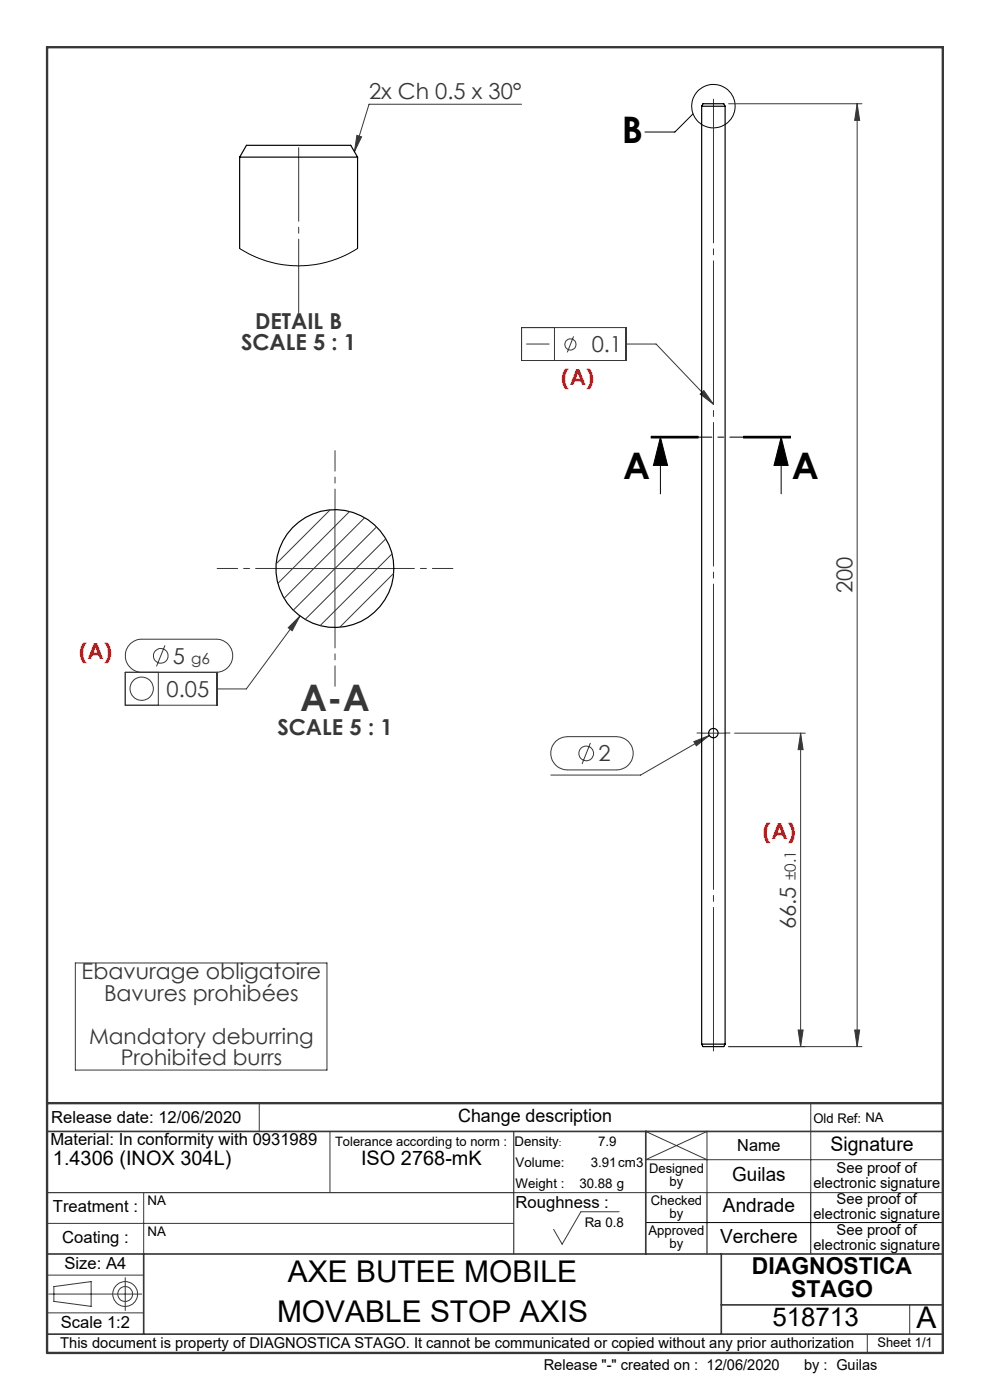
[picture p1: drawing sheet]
<svg xmlns="http://www.w3.org/2000/svg" width="210mm" height="297mm" viewBox="0 0 210 297" stroke-linecap="round" stroke-linejoin="round" font-family="sans-serif">
<g fill="none" stroke="#373737" stroke-width=".21">
<path d="M75.7 28.7l1 .3-1.5 3.2zM110.6 22.1h-32.3l-3.1 10.1M154.6 22h28.2M181.8 22v200M181.8 22l.6 3.5h-1.1zM110.6 69.5h22.2v7h-22.2zM111.6 73h5M117.6 69.5v7M121.7 71.4l-1.4 3.4M132.8 73h6.4l12.1 12.8M148.5 83.6l.8-.7 2 2.9zM71 108.1v25"/>
<path d="M35 136.9l-1.8 4.5M58.6 120.6h24.9M61.1 133.2l2.5-2.5-1.6 3.1zM63.6 130.7l-11.4 15.5h-6.3M26.6 142.6h19.5v7h-19.5zM30.1 142.6a3.5 3.5 0 0 1-3.5-3.5 3.5 3.5 0 0 1 3.5-3.5h15.8a3.5 3.5 0 0 1 3.5 3.5 3.5 3.5 0 0 1-3.5 3.5M33.6 142.6v7M117.9 157.3l.4-.4a3.4 3.4 0 0 1 2-.6h10.5a3.5 3.5 0 0 1 3.5 3.5 3.5 3.5 0 0 1-3.5 3.5h-10.5a3.5 3.5 0 0 1-3.2-2.2 3.5 3.5 0 0 1 .8-3.8zM125.2 157.6l-1.7 4.5M147.2 157.3l3.3-1.3-2.8 2.2zM148.8 155.5h5M150.5 156l-14.6 8.4h-19.1"/>
<path d="M151.3 153v5M155.8 155.5h15M169.8 155.5l.6 3.5h-1.1zM169.8 155.5v66.5M16 204.3h53.4v22.7h-53.4zM169.3 218.5h1.1l-.6 3.5zM181.3 218.5h1.1l-.6 3.5zM55 234v6M137.1 239.8l-.1 .2 13 6M154.6 222h28.2M172 234v19M10 259.5h99"/>
<path d="M30.5 253v13M70 240v13M109 253h91M131.3 257.1h-8.1l-4 6.8-1.8-3.1M200 246h-63l13-6v13M10 278.5h20.5M10 270.5h20.5M10.3 274.5h19.8M11.4 272.9l7.9-1v5.2l-7.9-1zM26.6 271v7M193 276.8v6.2M184 283v4"/>
<circle cx="121" cy="73.1" r="1.19"/>
<circle cx="34.1" cy="139.1" r="1.55"/>
<circle cx="30.1" cy="146.1" r="2.47"/>
<circle cx="124.4" cy="159.8" r="1.55"/>
<circle cx="26.5" cy="274.5" r="1.58"/>
<circle cx="26.5" cy="274.5" r="2.63"/>
</g>
<g fill="none" stroke="#000" stroke-width=".21">
<path d="M147 24.2l-3.8 3.8h-6.4M138.1 92.9h10zM138.1 92.7h10M138.1 92.6h10M140.1 92.7l1.5 6h-3zM140.1 92.7v12.1M157.7 92.7h10M157.7 92.6h10M157.7 92.9h10M165.7 92.7l1.5 6h-3zM165.7 92.7v12.1M137 259.4h63"/>
<path d="M150 253v13M172 253v13"/>
<circle cx="151.3" cy="22.5" r="4.6"/>
</g>
<path d="M167.7 92.7h-29.6" fill="none" stroke="#000" stroke-width=".21" stroke-dasharray="6.3 1.3 1.3 1.3" stroke-dashoffset="3.6"/>
<path d="M151.3 223.5v-203" fill="none" stroke="#373737" stroke-width=".21" stroke-dasharray="30.5 1.3 1.3 1.3" stroke-dashoffset="-.5"/>
<path d="M148.8 155.5h-1M151.3 153v-1M151.3 158v1M153.8 155.5h1" fill="none" stroke="#373737" stroke-width=".21" stroke-dasharray="30.5 1.3 1.3 1.3"/>
<path d="M71.1 108.1v-12.5M58.6 120.6h-12.5M71.1 133.1v12.5M83.6 120.6h12.5" fill="none" stroke="#373737" stroke-width=".21" stroke-dasharray="30.5 1.3 1.3 1.3" stroke-dashoffset="26.1"/>
<path d="M63.4 66.4v-35.1" fill="none" stroke="#373737" stroke-width=".21" stroke-dasharray="30.5 1.3 1.3 1.3" stroke-dashoffset="14.9"/>
<path d="M10 253h99M109 240v26" fill="none" stroke="#373737" stroke-width=".25"/>
<path d="M10 240h190M137 240v26M10 266h190M30.5 266v17M153 266v17M153 276.8h47M10 283h190" fill="none" stroke="#373737" stroke-width=".35"/>
<path d="M10 10h190v277h-190zM10 234h190" fill="none" stroke="#373737" stroke-width=".5"/>
<path d="M165.7 92.7l1.5 6h-3zM140.1 92.7l1.5 6h-3z" fill="#000"/>
<g fill="#373737">
<path d="M148.5 83.6l.8-.7 2 2.9z"/>
<path d="M147.2 157.3l.5 .9 2.8-2.2zM63.6 130.7l-2.5 2.5 .9 .6zM75.7 28.7l1 .3-1.5 3.2z"/>
<path d="M181.3 218.5h1.1l-.6 3.5zM181.8 22l.6 3.5h-1.1z"/>
<path d="M169.8 155.5l.6 3.5h-1.1zM169.3 218.5h1.1l-.6 3.5z"/>
</g>
<g fill="none" stroke="#000" stroke-width=".25">
<path d="M50.8 33.3h25M50.8 33.3l1.5-2.5h22.1l1.4 2.5M50.8 33.3v19.4M75.8 33.3v19.4M148.8 22.5h5M148.8 22.5l.3-.5h4.4l.3 .5M148.8 22.5v199M153.8 22.5v199M148.8 221.5h5M148.8 221.5l.3 .5h4.4l.3-.5"/>
<circle cx="71" cy="120.6" r="12.5"/>
<circle cx="151.3" cy="155.5" r="1"/>
</g>
<path d="M70 108.2l-11.4 11.4M74.2 108.5l-15.3 15.3M77.4 109.8l-17.1 17.1M79.9 111.8l-17.7 17.7M81.8 114.3l-17.1 17.1M83.1 117.5l-15.2 15.2M83.5 121.6l-11.4 11.5" fill="none" stroke="#373737" stroke-width=".21"/>
<path d="M50.8 52.7l2.6 1.5 3.3 1.2 3.5 .8 2.8 .2 3.4-.2 3-.6 3-1.1 3.4-1.8" fill="none" stroke="#000" stroke-width=".21"/>
<g font-size="7.8">
<text x="131.9" y="30.3">B</text>
<text x="132.2" y="101.7">A</text>
<text x="168" y="101.7">A</text>
</g>
<text font-size="7.8" fill="#373737" x="63.7" y="150.8">A-A</text>
<g font-size="6.3">
<text x="61.1" y="272">AXE BUTEE MOBILE</text>
<text x="58.8" y="280.5">MOVABLE STOP AXIS</text>
<text x="194.4" y="281.6">A</text>
</g>
<text font-size="5.5" x="163.8" y="281.3">518713</text>
<g font-size="4.9">
<text x="159.5" y="270.3">DIAGNOSTICA</text>
<text x="167.8" y="275.2">STAGO</text>
</g>
<g font-size="4.7" fill="#373737">
<text x="78.3" y="21.1">2x Ch 0.5 x 30°</text>
<text x="54.1" y="69.8">DETAIL B</text>
<text x="51.1" y="74.3">SCALE 5 : 1</text>
<text x="125.5" y="74.7">0.1</text>
<text x="180.8" y="125.9" transform="rotate(-90 180.8 125.9)">200</text>
<text x="36.7" y="140.8">5</text>
<text x="35.3" y="147.9">0.05</text>
<text x="58.8" y="156">SCALE 5 : 1</text>
<text x="126.9" y="161.5">2</text>
<text x="168.8" y="197.1" transform="rotate(-90 168.8 197.1)">66.5</text>
<text x="17.3" y="207.8">Ebavurage obligatoire</text>
<text x="22.1" y="212.3">Bavures prohibées</text>
</g>
<g font-size="4.7" fill="#f00">
<text x="119.1" y="81.8">(A)</text>
<text x="16.8" y="139.7">(A)</text>
<text x="161.8" y="178">(A)</text>
</g>
<g font-size="4.6" fill="#373737">
<text x="18.9" y="221.4">Mandatory deburring</text>
<text x="25.6" y="226">Prohibited burrs</text>
</g>
<g font-size="4.2">
<text x="176.2" y="244.2">Signature</text>
<text x="11.2" y="247.1">1.4306 (INOX 304L)</text>
<text x="76.6" y="247.1">ISO 2768-mK</text>
</g>
<g font-size="4.1">
<text x="155.3" y="250.5">Guilas</text>
<text x="153.4" y="257.2">Andrade</text>
<text x="152.8" y="263.7">Verchere</text>
</g>
<text font-size="3.9" x="97.2" y="238.1">Change description</text>
<g font-size="3.5">
<text x="10.9" y="238.3">Release date: 12/06/2020</text>
<text x="10.7" y="242.8">Material: In conformity with 0931989</text>
<text x="156.4" y="244.2">Name</text>
<text x="11.2" y="257.2">Treatment :</text>
<text x="109.4" y="256.3">Roughness :</text>
<text x="13.2" y="263.7">Coating :</text>
<text x="13.7" y="269.2">Size: A4</text>
<text x="12.9" y="281.7">Scale 1:2</text>
</g>
<g font-size="3.3" fill="#373737">
<text x="40.6" y="140.8">g6</text>
<text x="168.8" y="186.7" transform="rotate(-90 168.8 186.7)">±0.1</text>
</g>
<g font-size="3.2">
<text x="172.6" y="251.9">electronic signature</text>
<text x="177.5" y="248.8">See proof of</text>
<text x="177.5" y="255.5">See proof of</text>
<text x="172.6" y="258.7">electronic signature</text>
<text x="177.5" y="261.9">See proof of</text>
<text x="172.6" y="265.1">electronic signature</text>
<text x="12.8" y="285.9">This document is property of DIAGNOSTICA STAGO. It cannot be communicated or copied without any prior authorization</text>
<text x="115.3" y="290.5">Release &quot;-&quot; created on : 12/06/2020</text>
<text x="170.5" y="290.5">by : Guilas</text>
</g>
<g font-size="2.8">
<text x="172.6" y="238.1">Old Ref: NA</text>
<text x="109.1" y="243">Density</text>
<text x="126.9" y="243">7.9</text>
<text x="109.4" y="247.5">Volume:</text>
<text x="125.3" y="247.5">3.91cm3</text>
<text x="137.7" y="248.8">Designed</text>
<text x="142" y="251.7">by</text>
<text x="31.3" y="255.7">NA</text>
<text x="109.4" y="252.1">Weight :</text>
<text x="122.9" y="252.1">30.88 g</text>
<text x="138" y="255.5">Checked</text>
<text x="31.3" y="262.3">NA</text>
<text x="124" y="260.3">Ra 0.8</text>
<text x="137.6" y="262">Approved</text>
<text x="142" y="258.4">by</text>
<text x="142" y="264.8">by</text>
<text x="186.1" y="285.8">Sheet 1/1</text>
</g>
<text font-size="2.7" x="71.1" y="243.1">Tolerance according to norm :</text>
<text font-size="2.1" x="118.5" y="243">:</text>
</svg>
